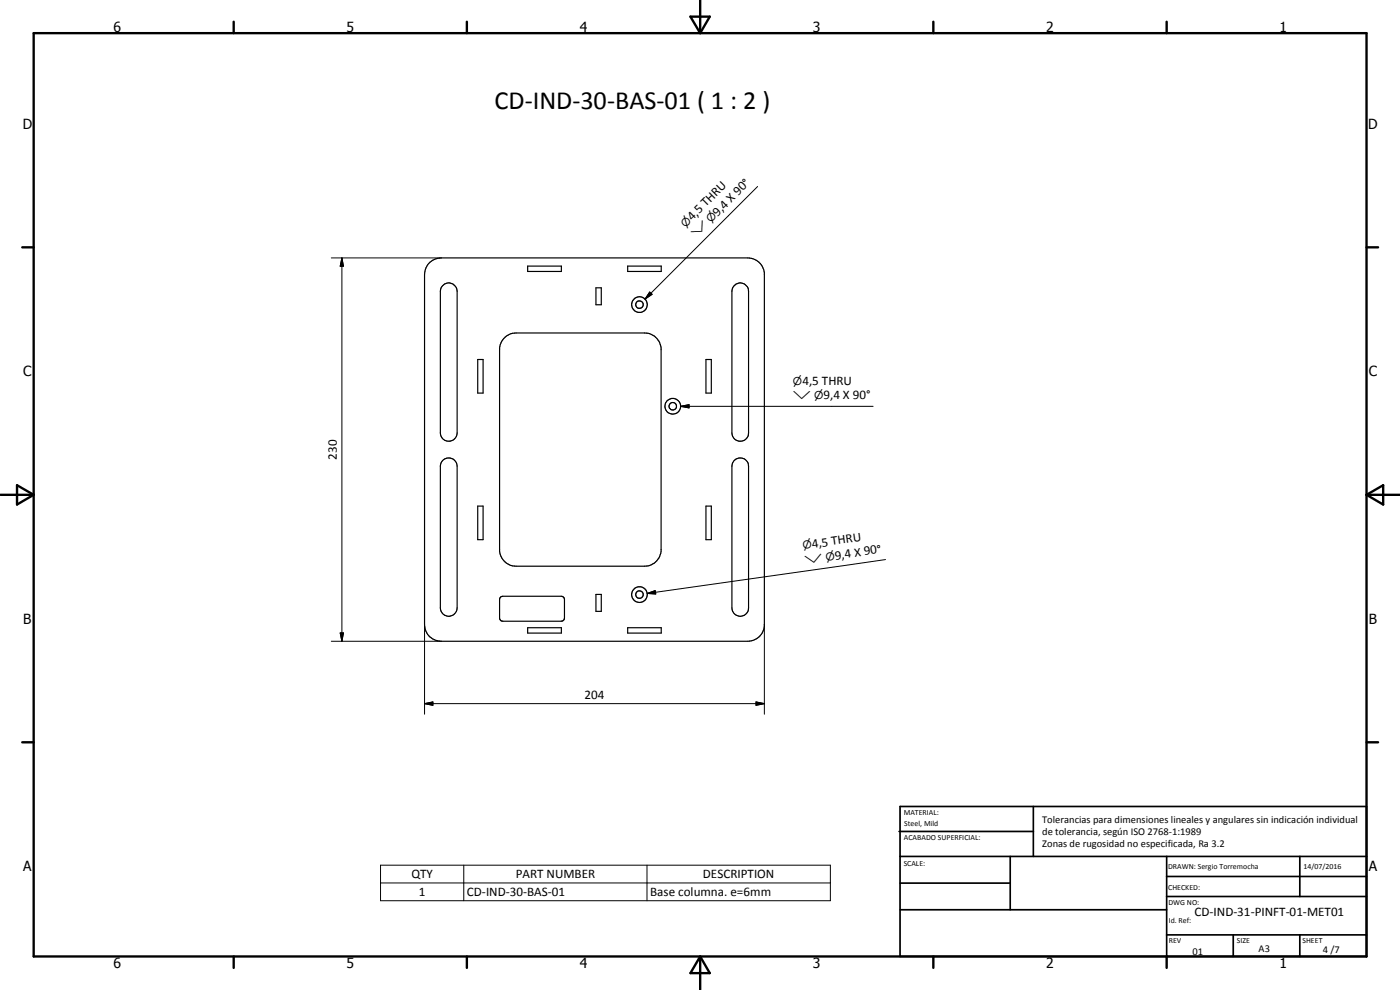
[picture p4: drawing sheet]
<svg xmlns="http://www.w3.org/2000/svg" width="420mm" height="297mm" viewBox="0 0 420 297" stroke-linecap="round" stroke-linejoin="round" font-family="sans-serif">
<g fill="none" stroke="#000" stroke-width=".35">
<path d="M128.7 79l1.7-1.1 2-.5h92a5 5 0 0 1 5 4.5v106a5 5 0 0 1-5 4.5h-92a5 5 0 0 1-5-5v-105l.4-2zM158.4 79.8h10.1v1.6h-10.1zM188.4 79.8h10v1.6h-10zM132.8 85.7a2.52 2.52 0 0 1 2.8-.6 2.52 2.52 0 0 1 1.6 2.3v42.5a2.52 2.52 0 0 1-2.5 2.5 2.52 2.52 0 0 1-2.5-2.5v-42.5l.2-1.1zM178.8 86.4h1.7v5h-1.7zM220.3 85.7a2.48 2.48 0 0 1 2.8-.6 2.48 2.48 0 0 1 1.6 2.3v42.5a2.5 2.5 0 0 1-2.5 2.5 2.5 2.5 0 0 1-2.5-2.5v-42.5l.2-1.1zM143.4 107.9h1.6v10h-1.6zM151.2 101.6l1.7-1.3 2-.4h38.5a5 5 0 0 1 5 4.5v61a5 5 0 0 1-5 4.5h-38.5a5 5 0 0 1-5-4.5v-61l.5-1.5zM211.9 107.9h1.6v10h-1.6zM132.8 138.2a2.54 2.54 0 0 1 2.8-.6 2.54 2.54 0 0 1 1.6 2.3v42.5a2.52 2.52 0 0 1-2.5 2.5 2.52 2.52 0 0 1-2.5-2.5v-42.5l.2-1.1zM220.3 138.2a2.51 2.51 0 0 1 2.8-.6 2.51 2.51 0 0 1 1.6 2.3v42.5a2.5 2.5 0 0 1-2.5 2.5 2.5 2.5 0 0 1-2.5-2.5v-42.5l.2-1.1zM143.4 151.8h1.6v10.1h-1.6z"/>
<path d="M211.9 151.8h1.6v10.1h-1.6zM150.3 179.1l.6-.2h17.5l.6 .2 .4 .8v5.5l-.1 .4-.4 .5-18 .1a.95 .95 0 0 1-1-.8v-5.9zM178.8 178.4h1.7v5h-1.7zM158.4 188.3h10.1v1.6h-10.1zM188.4 188.3h10v1.6h-10z"/>
<circle cx="191.9" cy="91.4" r="1.14"/>
<circle cx="191.9" cy="91.4" r="2.35"/>
<circle cx="201.9" cy="121.9" r="1.13"/>
<circle cx="201.9" cy="121.9" r="2.36"/>
<circle cx="191.9" cy="178.4" r="2.36"/>
<circle cx="191.9" cy="178.4" r="1.12"/>
</g>
<g fill="none" stroke="#000" stroke-width=".71">
<path d="M10.1 9.9h400v277.1h-400zM70.1 6.5v3.4M140.1 6.5v3.4M207.2 5h5.8l-2.9 4.9zM210.1 0v9.9M280.1 6.5v3.4M350.1 6.5v3.4M6.7 74.2h3.4M410.1 74.2h3.5M.1 148.5h10M5.1 145.6l5 2.9-5 2.9zM410.1 148.5h10"/>
<path d="M410.1 148.5l5-2.9v5.8zM6.7 222.7h3.4M410.1 222.7h3.5M70.1 287v3.4M140.1 287v3.4M210.1 287v10M210.1 287l2.9 5h-5.8zM280.1 287v3.4M350.1 287v3.4"/>
</g>
<g fill="none" stroke="#000" stroke-width=".51">
<path d="M269.8 249.5h40.3M270.1 242h140v45h-140zM270.1 257h140M303.2 257v16M310.1 242v15M350.1 257v30M390.1 257v12M270.1 265h33.1M270.1 273h80M350.1 269h60M350.1 263h60M350.1 280.5h60"/>
<path d="M370.1 280.5v6.5M390.1 280.5v6.5"/>
</g>
<g fill="none" stroke="#000" stroke-width=".3">
<path d="M227.4 56l-33.8 33.7M99.4 77.4h33M102.6 77.4l.5 2.5h-1zM102.6 77.4v115M195 87.6l.7 .7-2.1 1.4zM204.2 121.9l2.6-.5v1zM204.2 121.9h57.8M194.3 178.1l2.3-.9 .2 1zM265.8 167.9l-71.5 10.2M99.4 192.4h33M102.1 189.9h1l-.5 2.5zM127.4 187.4v26.9"/>
<path d="M229.4 187.4v26.9M127.4 211.1l2.5-.5v1zM127.4 211.1h102M226.9 210.6l2.5 .5-2.5 .5zM114.2 259.6h135v10.7h-135zM139.2 259.6v10.7M194.2 259.6v10.7M114.2 264.9h135"/>
</g>
<path d="M102.6 77.4l.5 2.5h-1zM195 87.6l.7 .7-2.1 1.4zM204.2 121.9l2.6-.5v1zM194.3 178.1l2.3-.9 .2 1zM102.1 189.9h1l-.5 2.5zM127.4 211.1l2.5-.5v1zM226.9 210.6l2.5 .5-2.5 .5z" fill="#000"/>
<text font-size="7.9" x="148.4" y="32.8">CD-IND-30-BAS-01 ( 1 : 2 )</text>
<g font-size="4.2">
<text x="34" y="9.6">6</text>
<text x="104" y="9.6">5</text>
<text x="174" y="9.6">4</text>
<text x="244" y="9.6">3</text>
<text x="314" y="9.6">2</text>
<text x="384" y="9.6">1</text>
<text x="6.8" y="38.7">D</text>
<text x="410.6" y="38.7">D</text>
<text x="7" y="112.9">C</text>
<text x="410.8" y="112.9">C</text>
<text x="7" y="187.1">B</text>
<text x="410.8" y="187.1">B</text>
<text x="7" y="261.4">A</text>
<text x="410.8" y="261.4">A</text>
<text x="34" y="290.4">6</text>
<text x="104" y="290.4">5</text>
<text x="174" y="290.4">4</text>
<text x="244" y="290.4">3</text>
<text x="314" y="290.4">2</text>
<text x="384" y="290.4">1</text>
</g>
<g font-size="3.9">
<text x="215.3" y="65" transform="rotate(-45 215.3 65)">9,4 X 90°</text>
<text x="207.8" y="66.4" transform="rotate(-45 207.8 66.4)">4,5 THRU</text>
<text x="240.8" y="115.4">4,5 THRU</text>
<text x="247.1" y="119.8">9,4 X 90°</text>
<text x="101.1" y="137.9" transform="rotate(-90 101.1 137.9)">230</text>
<text x="243.8" y="164.5" transform="rotate(-8 243.8 164.5)">4,5 THRU</text>
<text x="250.7" y="167.9" transform="rotate(-8 250.7 167.9)">9,4 X 90°</text>
<text x="175.5" y="209.6">204</text>
<text x="123.5" y="263.5">QTY</text>
<text x="154.8" y="263.5">PART NUMBER</text>
<text x="210.9" y="263.5">DESCRIPTION</text>
<text x="125.7" y="268.9">1</text>
<text x="140.1" y="268.9">CD-IND-30-BAS-01</text>
<text x="195.1" y="268.9">Base columna. e=6mm</text>
<text x="358.5" y="275">CD-IND-31-PINFT-01-MET01</text>
</g>
<g font-size="3.3">
<text x="205.8" y="68.4" transform="rotate(-45 205.8 68.4)">n</text>
<text x="208.9" y="71.5" transform="rotate(-45 208.9 71.5)">w</text>
<text x="213.3" y="67" transform="rotate(-45 213.3 67)">n</text>
<text x="238" y="115.4">n</text>
<text x="238" y="119.8">w n</text>
<text x="241.1" y="164.8" transform="rotate(-8 241.1 164.8)">n</text>
<text x="241.7" y="169.2" transform="rotate(-8 241.7 169.2)">w</text>
<text x="247.9" y="168.3" transform="rotate(-8 247.9 168.3)">n</text>
</g>
<g font-size="3.1">
<text x="312.7" y="246.8">Tolerancias para dimensiones lineales y angulares sin indicación individual</text>
<text x="312.7" y="250.4">de tolerancia, según ISO 2768-1:1989</text>
<text x="312.7" y="254">Zonas de rugosidad no especificada, Ra 3.2</text>
<text x="357.9" y="286.4">01</text>
<text x="377.7" y="285.6">A3</text>
<text x="397" y="285.9">4 /7</text>
</g>
<g font-size="2.4">
<text x="271.2" y="244.4">MATERIAL:</text>
<text x="271.3" y="252">ACABADO SUPERFICIAL:</text>
<text x="271.4" y="247.9">Steel, Mild</text>
<text x="271.2" y="259.7">SCALE:</text>
<text x="350.6" y="260.8">DRAWN: Sergio Torremocha</text>
<text x="391.2" y="260.6">14/07/2016</text>
<text x="350.6" y="267">CHECKED:</text>
<text x="350.6" y="271.4">DWG NO:</text>
<text x="350.8" y="276.9">Id. Ref:</text>
<text x="350.8" y="282.8">REV</text>
<text x="371.2" y="282.9">SIZE</text>
<text x="390.9" y="282.9">SHEET</text>
</g>
</svg>
